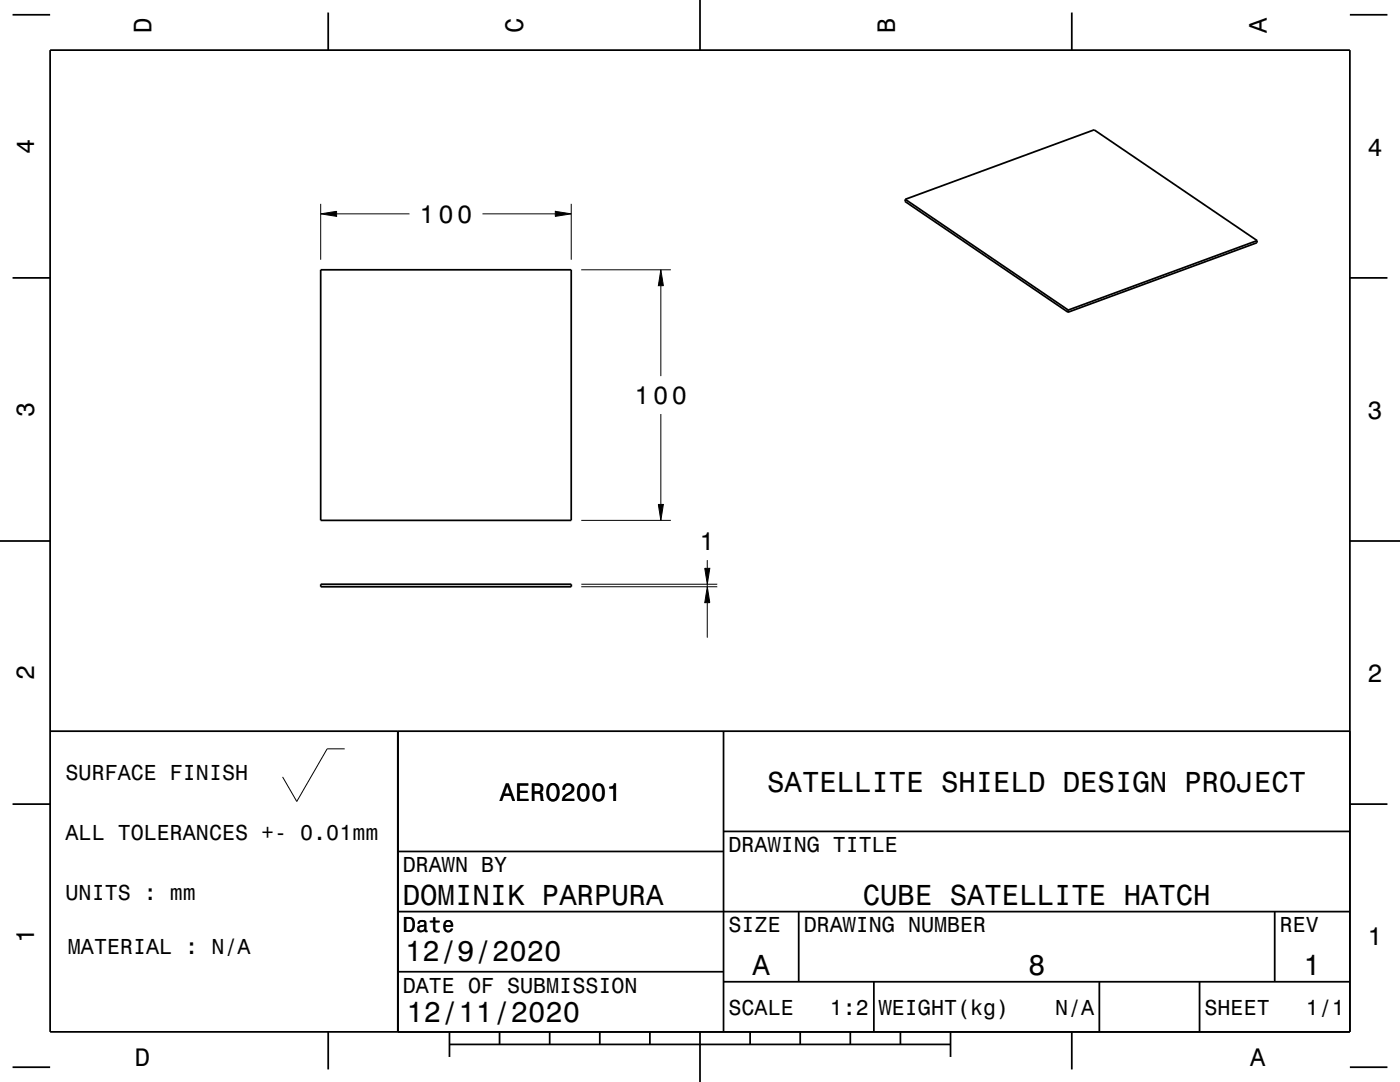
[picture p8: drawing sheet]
<svg xmlns="http://www.w3.org/2000/svg" width="279mm" height="216mm" viewBox="0 0 279 216" stroke-linecap="round" stroke-linejoin="round" font-family="sans-serif">
<g fill="none" stroke="#000" stroke-width=".2">
<path d="M64 42.7l3.2-.5v1zM64 40.7v11.1M67.2 42.7h14.5M96.3 42.7h14.5M110.8 42.2l3.2 .5-3.2 .5zM114 40.7v11.1M116 53.8h17.9M131.9 53.8l.5 3.2h-1zM131.9 57v18.1M131.9 82.6v18.1M116 103.8h17.9M116 117.1h27.2"/>
<path d="M116 116.6h27.2M131.4 100.7h1l-.5 3.1zM140.6 113.4h1.1l-.5 3.2zM141.2 117.1l.5 3.2h-1.1zM141.2 111.8v1.6M141.2 116.6v.5M141.2 120.3v6.9M68.8 149.4h-3.5l-6.1 10.5-2.8-4.9"/>
</g>
<g fill="none" stroke="#000" stroke-width=".35">
<path d="M2.5 2.9h7.5M10 10h259.4v195.9h-259.4zM65.5 2.5v7.5M139.7 0v10M213.9 2.5v7.5M269.4 2.9h7.5M180.7 39.8l37.7-13.9 32.5 22.1M180.7 39.8l-.1 .4 32.5 22.1M180.7 39.8l32.5 22.1M2.5 55.4h7.5M64 53.8h50v50h-50zM250.9 48l-.1 .4-37.7 13.9"/>
<path d="M250.9 48l-37.7 13.9M269.4 55.4h7.5M213.2 61.9l-.1 .4M0 107.9h10M64 116.6h50v.5h-50zM269.4 107.9h10M10 145.9h259.4M79.4 145.9v60M144.4 145.9v60M2.5 160.5h7.5M79.4 169.9h65M144.4 165.9h125"/>
<path d="M269.4 160.5h7.5M79.4 193.9h65M79.4 181.9h190M144.4 195.9h125M159.4 181.9v14M174.4 195.9v10M219.4 195.9v10M239.4 195.9v10M254.4 181.9v14M2.5 213h7.5M65.5 205.9v7.5M89.7 208.4h100"/>
<path d="M89.7 205.9v5M99.7 205.9v2.5M109.7 205.9v2.5M119.7 205.9v2.5M129.7 205.9v2.5M139.7 205.9v10M149.7 205.9v2.5M159.7 205.9v2.5M169.7 205.9v2.5M179.7 205.9v2.5M189.7 205.9v5M213.9 205.9v7.5"/>
<path d="M269.4 213h7.5"/>
</g>
<g fill="#000">
<path d="M64 42.7l3.2-.5v1z" fill-rule="evenodd"/>
<path d="M110.8 42.2l3.2 .5-3.2 .5z" fill-rule="evenodd"/>
<path d="M131.9 53.8l.5 3.2h-1z" fill-rule="evenodd"/>
<path d="M131.4 100.7h1l-.5 3.1z" fill-rule="evenodd"/>
<path d="M140.6 113.4h1.1l-.5 3.2z" fill-rule="evenodd"/>
<path d="M141.2 117.1l.5 3.2h-1.1z" fill-rule="evenodd"/>
</g>
<g font-size="5.8">
<text x="153.1" y="158">SATELLITE SHIELD DESIGN PROJECT</text>
<text x="80.4" y="180.5">DOMINIK PARPURA</text>
<text x="172.2" y="180.5">CUBE SATELLITE HATCH</text>
<text x="80.8" y="191.8">12/9/2020</text>
<text x="150.2" y="194.5">A</text>
<text x="205.2" y="194.5">8</text>
<text x="260.2" y="194.5">1</text>
<text x="81.1" y="203.9">12/11/2020</text>
</g>
<g font-size="5">
<text x="30.2" y="6.5" transform="rotate(-90 30.2 6.5)">D</text>
<text x="104.4" y="6.5" transform="rotate(-90 104.4 6.5)">C</text>
<text x="178.6" y="6.5" transform="rotate(-90 178.6 6.5)">B</text>
<text x="252.8" y="6.5" transform="rotate(-90 252.8 6.5)">A</text>
<text x="6.8" y="30.7" transform="rotate(-90 6.8 30.7)">4</text>
<text x="272.9" y="31">4</text>
<text x="83.7" y="44.4">100</text>
<text x="6.8" y="83.2" transform="rotate(-90 6.8 83.2)">3</text>
<text x="126.6" y="80.6">100</text>
<text x="272.9" y="83.5">3</text>
<text x="139.6" y="109.7">1</text>
<text x="6.8" y="135.7" transform="rotate(-90 6.8 135.7)">2</text>
<text x="272.9" y="136">2</text>
<text x="99.8" y="159.7">AERO2001</text>
<text x="6.8" y="188.2" transform="rotate(-90 6.8 188.2)">1</text>
<text x="272.9" y="188.5">1</text>
<text x="26.9" y="212.7">D</text>
<text x="249.5" y="212.7">A</text>
</g>
<g font-size="4.3">
<text x="13.1" y="155.6">SURFACE FINISH</text>
<text x="13.1" y="167.6">ALL TOLERANCES +- 0.01mm</text>
<text x="145.4" y="170.1">DRAWING TITLE</text>
<text x="13.1" y="179.6">UNITS : mm</text>
<text x="80.4" y="174.1">DRAWN BY</text>
<text x="13.6" y="190.4">MATERIAL : N/A</text>
<text x="80.4" y="186.1">Date</text>
<text x="145.4" y="186.1">SIZE</text>
<text x="160.4" y="186.1">DRAWING NUMBER</text>
<text x="255.4" y="186.1">REV</text>
<text x="80.4" y="198.1">DATE OF SUBMISSION</text>
<text x="145.4" y="202.5">SCALE</text>
<text x="165.6" y="202.5">1:2</text>
<text x="175.4" y="202.5">WEIGHT(kg)</text>
<text x="210.6" y="202.5">N/A</text>
<text x="240.4" y="202.5">SHEET</text>
<text x="260.6" y="202.5">1/1</text>
</g>
</svg>
